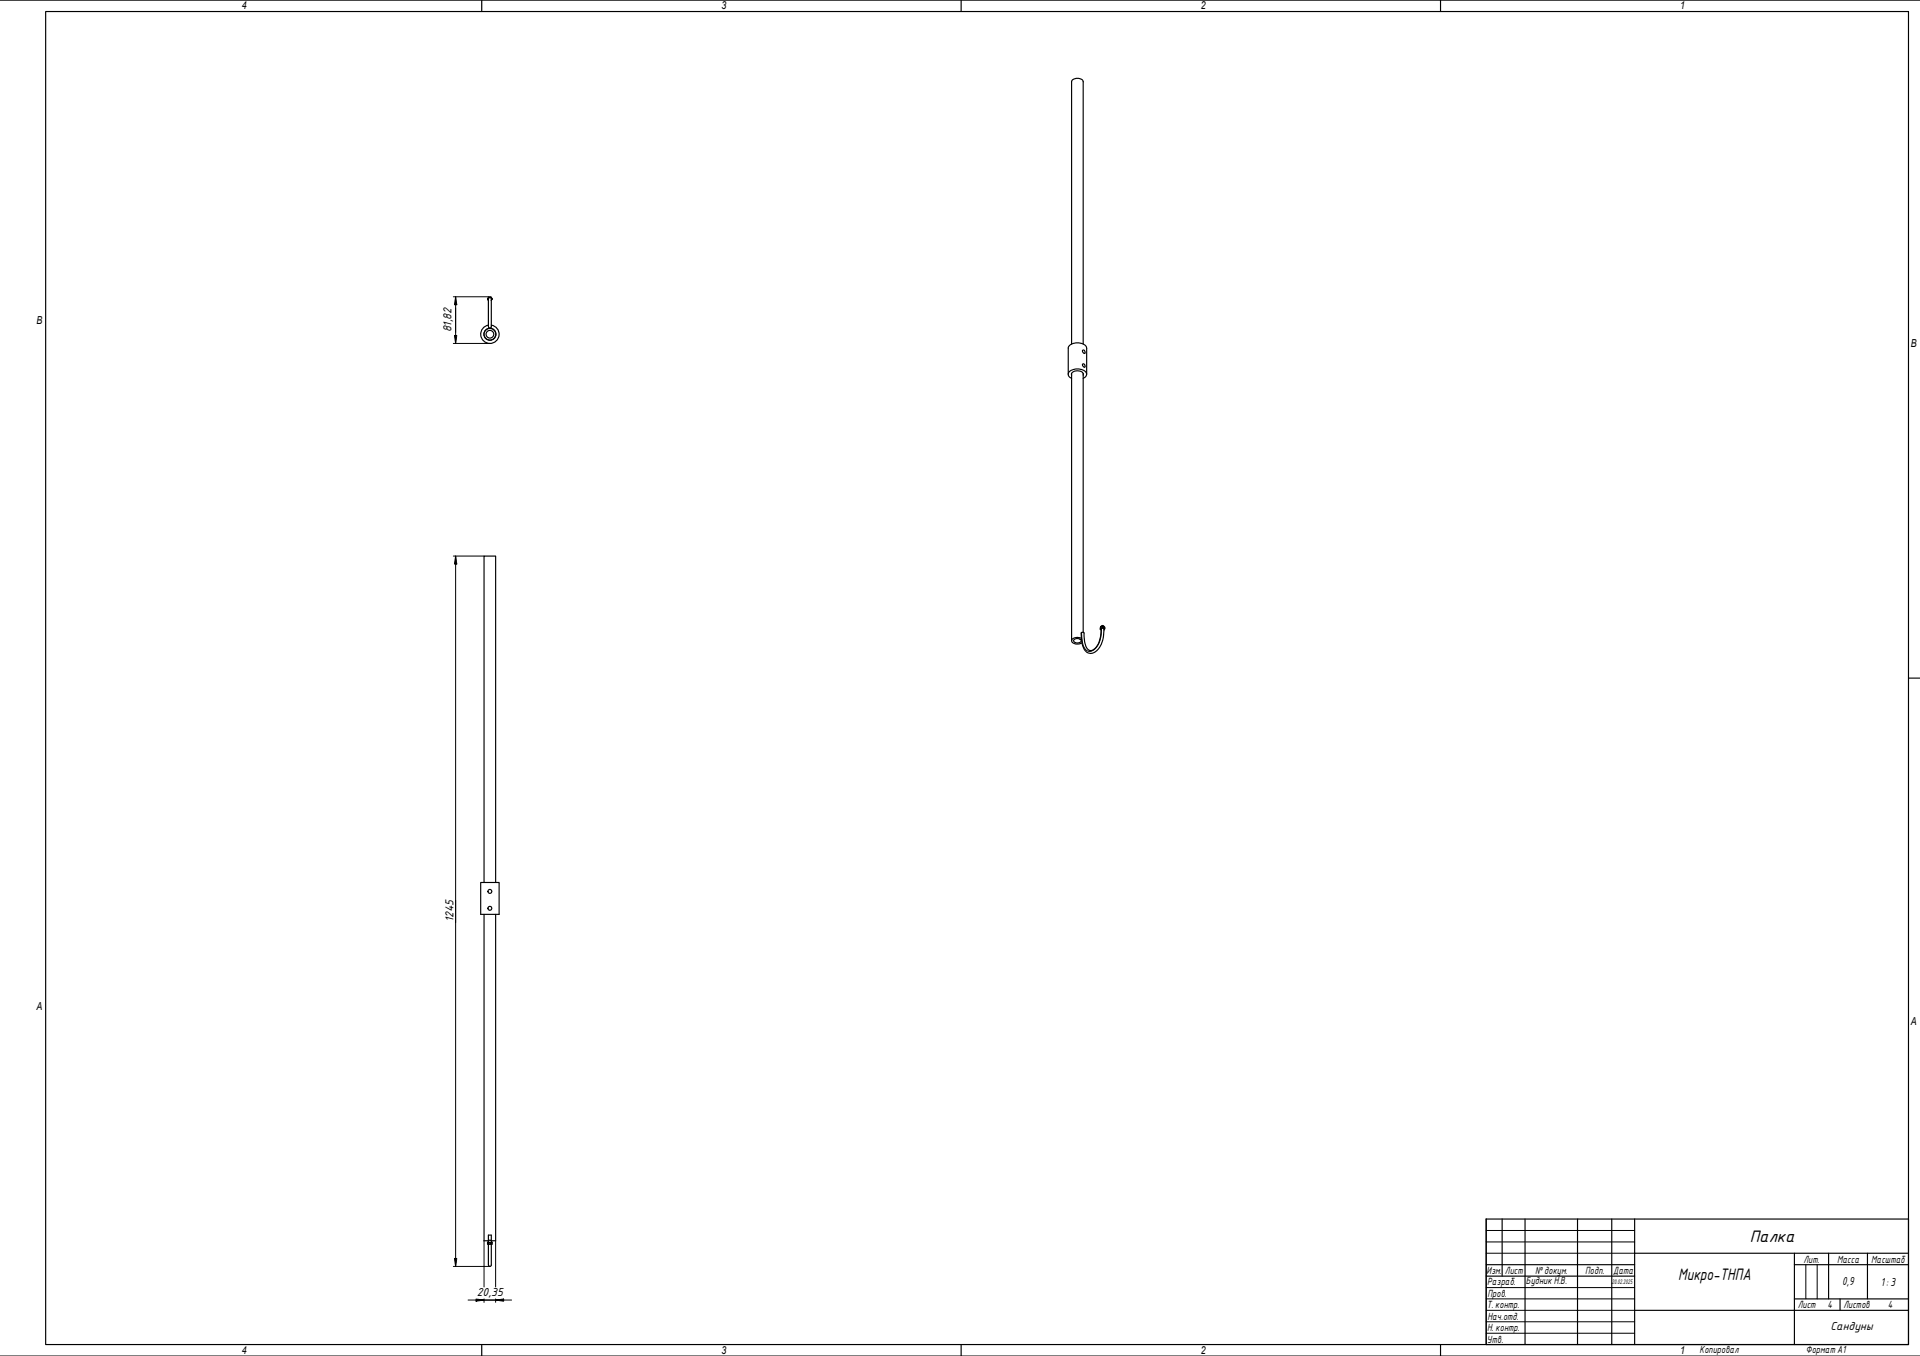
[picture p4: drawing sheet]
<svg xmlns="http://www.w3.org/2000/svg" width="841mm" height="594mm" viewBox="0 0 841 594" stroke-linecap="round" stroke-linejoin="round" font-family="sans-serif">
<g fill="none" stroke="#000" stroke-width=".51">
<path d="M213.6 130.9l.3 .7zM213.6 130.9l.5-.9h1l.5 .9M213.9 130.9l.1 12.3a.6 .6 0 0 0 .6 .6 .6 .6 0 0 0 .6-.6v-12.3M214 130.9a.6 .6 0 0 1 .6-.6 .6 .6 0 0 1 .6 .6M215.2 131.6l.4-.7-.4 .7M214 142.5a4 4 0 0 0-2.8 6.1 4 4 0 0 0 6.8 0 4 4 0 0 0-2.8-6.1M214.5 143.8a2.64 2.64 0 0 0-2.2 4 2.64 2.64 0 0 0 4.6 0 2.64 2.64 0 0 0-2.2-4M469.4 150.7v-114.9a2.94 2.94 0 0 1 5.1 0v114.9M474.2 153.5a.76 .76 0 0 1 1 .4 .76 .76 0 0 1-.3 .9l-.6-.5zM474.3 159.5a.78 .78 0 0 1 .9 .4 .78 .78 0 0 1-.3 1l-.7-.9zM467.9 164v-11.4a4.3 4.3 0 0 1 5.9-2.1l1.4 .7 .8 1.4v11.4M469.4 165.8a1.87 1.87 0 0 1-1.5-2 1.87 1.87 0 0 1 1.7-1.7 4.7 4.7 0 0 1 6.4 1.8l-.4 1-1.1 .9"/>
<path d="M469.4 164.4a2.07 2.07 0 0 1 2.8-1.9 1.84 1.84 0 0 1 2.3 1.9M469.4 163.6v117.1M474.5 163.6v113.4M473.7 279.6a3.1 3.1 0 0 0-4.3 1.1 3.1 3.1 0 0 0 4.6 1M482 275.8l.3 .1M482.2 274.5l-.2 1.3zM482.2 275.2l1-.2v-.6l.7 .4-.3 1.2M482.2 274.6a.73 .73 0 0 1 .8-.6 .73 .73 0 0 1 .7 .7M482.5 275.3h.9a10 10 0 0 1-4.7 10.8l-1.3 .1a4.4 4.4 0 0 1-3.4-4.5l-.4-4.4 .4-.3 .9 .3 .1 3.3a4.3 4.3 0 0 0 2.6 4.4 6.2 6.2 0 0 0 4.4-5.9l.3-3.5M483.2 275l.7 .4M483.2 274.4l-1 .1M470.4 280.3a1.91 1.91 0 0 1 3.2 .6 1.89 1.89 0 0 1-3.3-.3z"/>
<path d="M210.6 386.6h8v14h-8zM212 386.6v-143h5.1v143M212 400.6v143h1.9M217.1 400.6v143h-1.9M213.8 544.1v.2M213.9 544.1a.73 .73 0 0 1 .7-.8 .73 .73 0 0 1 .7 .8M213.9 545.1l.1 9.1a.6 .6 0 0 0 .6 .6 .6 .6 0 0 0 .6-.6v-9.1h.4v-.8h-.5v.8h-1M213.9 543.7v-2.6h1.3v2.6M213.9 545.1h1.7M214.1 544.3h-.5v.8h.3M215.1 544.3h-1v.8h-.5M215.3 544.1v.2"/>
<circle cx="214.6" cy="146.4" r="2.57"/>
<circle cx="214.6" cy="146.4" r="1.68"/>
<circle cx="214.6" cy="397.9" r=".84"/>
<circle cx="214.6" cy="390.5" r=".86"/>
</g>
<path d="M482.3 274.5l.9-.1 .5 .3M482.5 275.3a10.4 10.4 0 0 1-4.3 9.9 3.5 3.5 0 0 1-4-3.7l-.4-4.4" fill="none" stroke="#000" stroke-width=".44"/>
<path d="M20 5.1h816v584h-816zM211 .1v5M421 .1v5M631 .1v5M836 297.1h5M211 589.1v5M421 589.1v5M631 589.1v5" fill="none" stroke="#000" stroke-width=".51"/>
<path d="M0 .1h841M0 594.1h841" fill="none" stroke="#000" stroke-width=".44"/>
<g fill="none" stroke="#000" stroke-width=".51">
<path d="M651 534.1h185v55h-185zM658 534.1v25M668 534.1v55M691 534.1v55M706 534.1v55M716 534.1v55M651 554.1h65M651 559.1h65M716 549.1h120M786 554.1h50M786 549.1v40M801 549.1v20"/>
<path d="M818 549.1v20M716 574.1h120M786 569.1h50M806 569.1v5"/>
</g>
<path d="M651 539.1h65M651 544.1h65M651 549.1h65M791 554.1v15M796 554.1v15M651 564.1h65M651 569.1h65M651 574.1h65M651 579.1h65M651 584.1h65" fill="none" stroke="#000" stroke-width=".44"/>
<g fill="none" stroke="#000" stroke-width=".44">
<path d="M198.6 130h15.5M199.6 130l.5 3.5h-1zM199.6 130v20.5M198.6 150.5h16M199.1 147h1l-.5 3.5zM198.6 243.6h13.4M199.6 243.6l.5 3.5h-1zM199.6 243.6v311.2M198.6 554.8h16M199.1 551.3h1l-.5 3.5zM212 543.6v20.3M217.1 543.6v20.3"/>
<path d="M205 569.6h19.1M208.5 569.1l3.5 .5-3.5 .5zM212 569.1v1.5M217.1 569.6l3.5-.5v1zM217.1 569.1v1.5"/>
</g>
<path d="M199.6 130l.5 3.5h-1zM199.1 147h1l-.5 3.5zM199.6 243.6l.5 3.5h-1zM199.1 551.3h1l-.5 3.5zM208.5 569.1l3.5 .5-3.5 .5zM217.1 569.6l3.5-.5v1z" fill="#000"/>
<g font-size="7">
<text x="766.5" y="544">Палка</text>
<text x="735.1" y="560.9">Микро-ТНПА</text>
</g>
<g font-size="4.9">
<text x="197.8" y="145.6" transform="rotate(-90 197.8 145.6)">81,82</text>
<text x="198.7" y="404.1" transform="rotate(-90 198.7 404.1)">1245</text>
<text x="807" y="563">0,9</text>
<text x="823.8" y="563.2">1: 3</text>
<text x="208.9" y="567.9">20,35</text>
<text x="801.8" y="582.7">Сандуны</text>
</g>
<g font-size="4.8">
<text x="106" y="4.1">4</text>
<text x="316" y="4.1">3</text>
<text x="526" y="4.1">2</text>
<text x="736" y="4.1">1</text>
<text x="16" y="142.1">B</text>
<text x="837" y="152.1">B</text>
<text x="16" y="442.6">A</text>
<text x="837" y="449.1">A</text>
<text x="106" y="593.1">4</text>
<text x="316" y="593.1">3</text>
<text x="526" y="593.1">2</text>
<text x="736" y="593.1">1</text>
</g>
<g font-size="4.4">
<text x="790" y="553.2">Лит.</text>
<text x="804.7" y="553.1">Масса</text>
<text x="819.7" y="553.1">Масштаб</text>
<text x="651.1" y="558.1">Изм.</text>
<text x="651.4" y="563.2">Разраб.</text>
<text x="659.2" y="558.1">Лист</text>
<text x="668.4" y="562.7">БудникН.В.</text>
<text x="672.5" y="558">№докум.</text>
<text x="694.4" y="558.2">Подп.</text>
<text x="706.6" y="558.2">Дата</text>
<text x="651.6" y="568.1">Пров.</text>
<text x="651.3" y="573.2">Т. контр.</text>
<text x="787.5" y="573.2">Лист</text>
<text x="800.5" y="573.1">4</text>
<text x="807.5" y="573.2">Листов</text>
<text x="827" y="573.1">4</text>
<text x="651.5" y="578.1">Нач.отд.</text>
<text x="651.4" y="583.2">Н. контр.</text>
<text x="651.3" y="588.2">Утв.</text>
<text x="744.5" y="592.8">Копировал</text>
<text x="791" y="592.7">Формат A1</text>
</g>
<text font-size="2.8" x="706" y="562.6">20.02.2025</text>
</svg>
